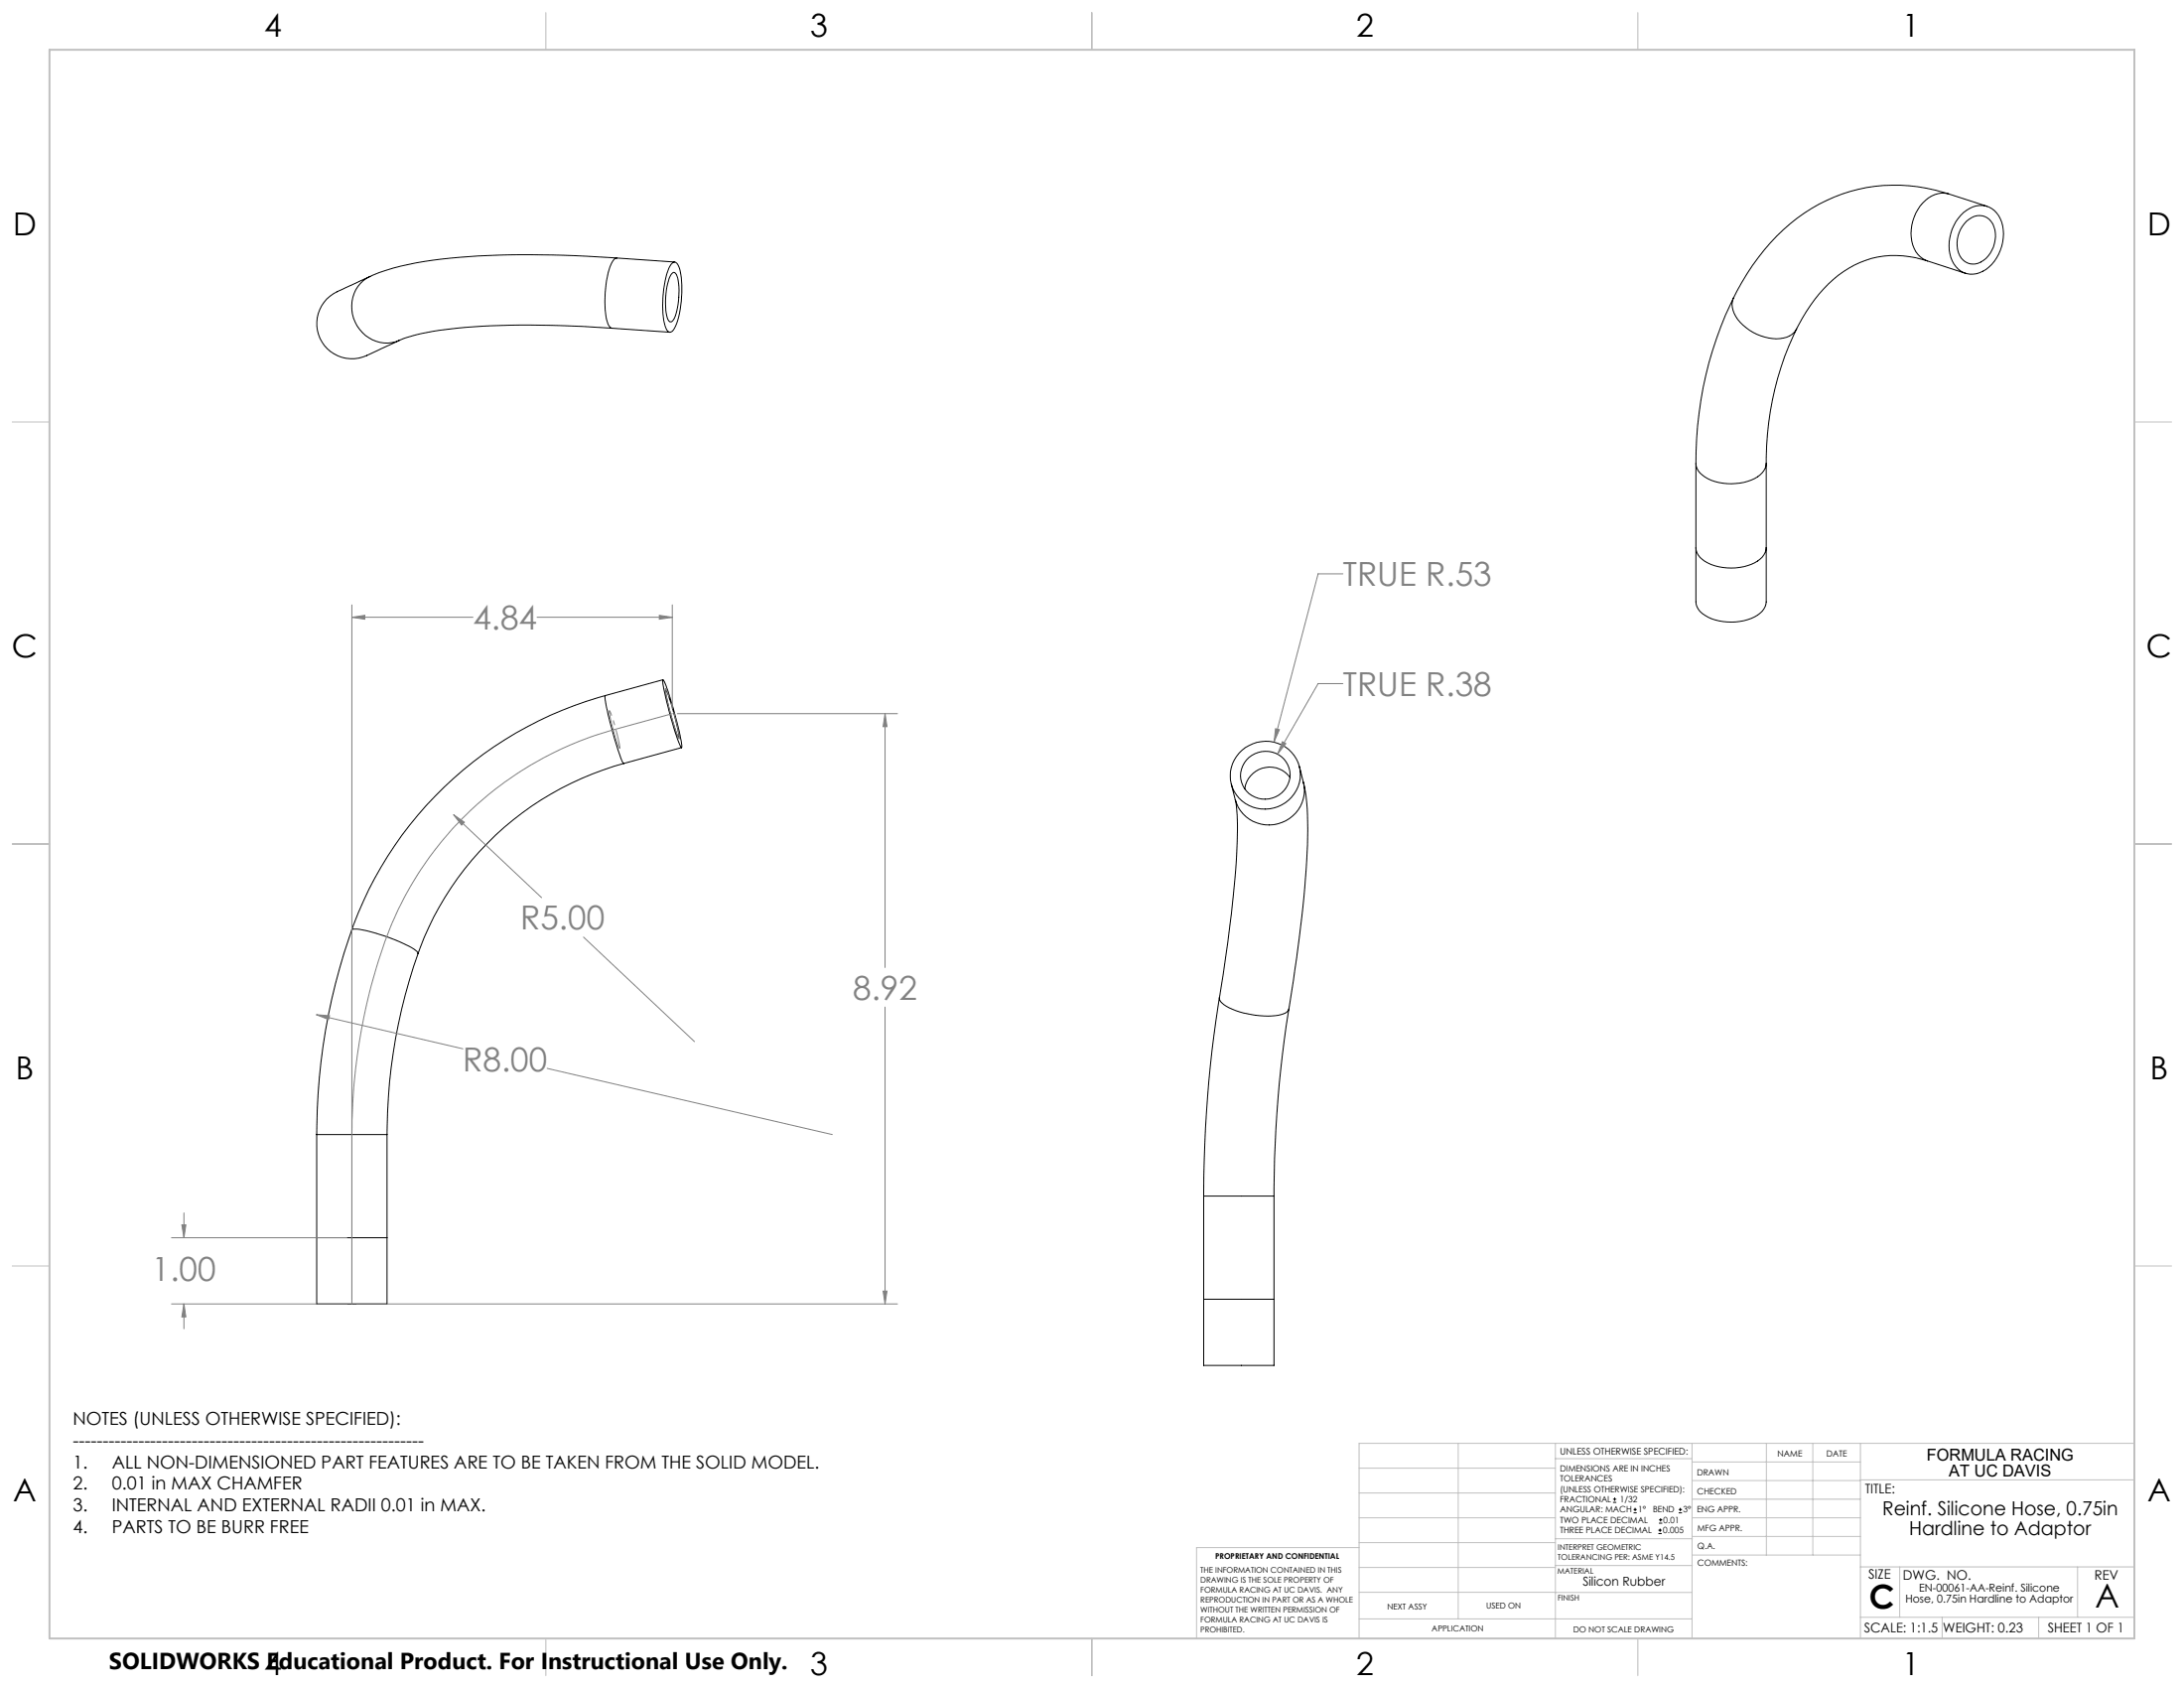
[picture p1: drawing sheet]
<svg xmlns="http://www.w3.org/2000/svg" width="559mm" height="432mm" viewBox="0 0 559 432" stroke-linecap="round" stroke-linejoin="round" font-family="sans-serif">
<g fill="none" stroke="#000" stroke-width=".25">
<path d="M498.7 49.6a42.1 42.1 0 0 0-45.7 12.5 60.5 60.5 0 0 0-9.4 14M498.7 49.6a6.9 6.9 0 0 0-7.4 3.1 11 11 0 0 0-1.1 11.7 5.8 5.8 0 0 0 2.9 2.3M498.7 49.6l9.7 3.2M501.7 55.1a6.2 6.2 0 0 1 7.9-1.8 8.2 8.2 0 0 1 2.8 8.6 9.4 9.4 0 0 1-7.6 8.2 5.8 5.8 0 0 1-5.9-5.2 11.6 11.6 0 0 1 2.8-9.8zM503.2 56.6a4.1 4.1 0 0 1 4.4-1.3 4.1 4.1 0 0 1 2.8 3.5 7.8 7.8 0 0 1-4.3 8.5 4 4 0 0 1-5.2-3.4 8.1 8.1 0 0 1 2.3-7.3zM94.7 70.7a9 9 0 0 0-1.2 15.1 8.3 8.3 0 0 0 8.7 1.2M157.8 66a235.5 235.5 0 0 0-49.3 .9 56.7 56.7 0 0 0-19.4 6.4l-1.4 .6a9.1 9.1 0 0 0-6.5 7.6 9.1 9.1 0 0 0 4.3 9 9.6 9.6 0 0 0 9.8-.2l6.9-3.3M157.8 66a2.96 2.96 0 0 0-1.7 2.3 27.2 27.2 0 0 0-.5 14.6l.5 .8 .5 .3M157.8 66l14.8 1M171.7 67.6a.9 .9 0 0 1 .8-.6 .9 .9 0 0 1 .9 .6 16.5 16.5 0 0 1 1 8.4 16.6 16.6 0 0 1-2.4 8.7 1.01 1.01 0 0 1-1 .2 1.01 1.01 0 0 1-.6-.9 25.6 25.6 0 0 1 .2-13.9zM171.9 70l.3-.3a.67 .67 0 0 1 .9 .5 17.7 17.7 0 0 1-.8 11.6 .72 .72 0 0 1-.7 .5 .72 .72 0 0 1-.7-.5 17.5 17.5 0 0 1 .8-11.6zM443.6 76.1a94.5 94.5 0 0 0-9.7 42.4"/>
<path d="M443.6 76.1a6.2 6.2 0 0 0 2.3 7 12.2 12.2 0 0 0 11.3 3.2 4.3 4.3 0 0 0 2.5-2.2M493.1 66.7a23.9 23.9 0 0 0-26.4 7.1l-3.5 4.3-3.5 6M493.1 66.7l9.8 3.2M156.6 84a210.5 210.5 0 0 0-45.9 .8 38.7 38.7 0 0 0-8.5 2.2M156.6 84l14.8 1M459.7 84.1a76.9 76.9 0 0 0-7.8 34.4M433.9 118.5v35.5a4.6 4.6 0 0 0 3.1 3.9 13.5 13.5 0 0 0 13.4-1.1 4.1 4.1 0 0 0 1.5-2.8v-35.5M433.9 118.6a4.6 4.6 0 0 0 3.1 3.9 13.7 13.7 0 0 0 13.4-1 4.1 4.1 0 0 0 1.5-2.9M433.9 140.1a4.6 4.6 0 0 0 3.1 3.9 13.5 13.5 0 0 0 13.4-1 4.1 4.1 0 0 0 1.5-2.9M154.8 177.9a95.7 95.7 0 0 0-64.8 60M154.8 177.9a38.5 38.5 0 0 0 2.1 9.9l1.2 3.9a9.4 9.4 0 0 0 1.5 3.6M169.6 173.9a28.7 28.7 0 0 1 2.7 7.5l1.5 6 .6 3.2v.6a59.9 59.9 0 0 1-4.4-14.2l-.4-2z"/>
<path d="M169.6 173.9l-14.8 4M170.3 176.5a47.7 47.7 0 0 1 3.4 12.2 47.7 47.7 0 0 1-3.4-12.2zM159.6 195.3a77.4 77.4 0 0 0-52.6 48.6M174.4 191.2l-14.8 4.1M317.8 191.9a8.8 8.8 0 0 1 10.4-1.2 8.8 8.8 0 0 1 4.3 9.5 9 9 0 0 1-9.2 6.8 9 9 0 0 1-8.5-7.5 8.7 8.7 0 0 1 3-7.6zM319.6 193.7a6.2 6.2 0 0 1 7.8-.5 6.2 6.2 0 0 1 2.1 7.5 6.3 6.3 0 0 1-7.8 3.4 6.3 6.3 0 0 1-4-7.4 6.4 6.4 0 0 1 1.9-3zM330.1 198.9a6.4 6.4 0 0 0-6.8-2.5 6.4 6.4 0 0 0-4.8 5.4M332.5 196.1l1 4M315 200.6l1.1 4M316.1 204.6l.1 .5a93.1 93.1 0 0 1-.4 21.7l-1.7 14.5-2.1 13.9M333.5 200.1a71 71 0 0 1 .8 20.2l-1.2 14.2-1.3 10.6-2 13M333.5 200.1a9 9 0 0 1-6.6 10.7 9 9 0 0 1-10.8-6.2"/>
<path d="M90 237.9a155.8 155.8 0 0 0-9 52.3M90 237.9l.2-.2a23.1 23.1 0 0 1 9.1 2l1 .4a18 18 0 0 1 6.6 3.5l.1 .3M107 243.9a138.1 138.1 0 0 0-8 46.3M312 255.2a320.5 320.5 0 0 0-4 50.8M312 255.2a2.64 2.64 0 0 0 1.8 2.2 21.4 21.4 0 0 0 14.6 1.9 1.88 1.88 0 0 0 1.4-1.2M329.8 258.1a300.7 300.7 0 0 0-3.8 47.9M81 290.2v43.4h18v-43.4M81 290.2h18M81 316.6h18M308 306v43.3h18v-43.3M308 306h18M308 332.4h18"/>
<path d="M412.7 384.3h.9M412.7 383.5h.9M413.1 383.1v.8M418 387h.8M418 386.2h.8M418.4 385.7v.9M424.3 392.3h.9M424.3 391.4h.9M424.5 389.6h.8M424.5 388.8h.8M424.7 391v.9M424.9 388.4v.8"/>
<path d="M429.5 387h.9M429.5 386.2h.9M429.9 385.7v.9"/>
</g>
<g fill="none" stroke="#808080" stroke-width=".25">
<path d="M90 157.9l3.3-.5v1zM90 154.7v178.9M90 157.9h31M137.4 157.9h34.6M168.7 157.4l3.3 .5-3.3 .5zM172 154.7v26.6M343.6 146.8h-6.3l-11.3 42.9M343.6 174.9h-6.3l-10.4 17.9M172 182.6l-14.8 4a87.1 87.1 0 0 0-61.3 62.2 149.9 149.9 0 0 0-5.9 41.4M173.3 182.6h56.3M226.4 182.6v64.9M226.4 182.6l.5 3.3h-.9z"/>
<path d="M326.4 186.4l.9 .3-1.3 3zM328.1 189.7l.9 .5-2.1 2.6zM116.1 208.4l22.5 21.2M116.1 208.4l2.7 1.9-.7 .8zM149.3 239.7l28.4 26.8M81 259.6l37.4 8.7M81 259.6l3.3 .2-.2 1zM226.4 257.6v76M140 273.3l72.9 16.9M43.9 316.6h44.9M46.5 313.3h1.1l-.5 3.3zM47.1 310.3v6.3"/>
<path d="M43.9 333.6h44.9M47.1 333.6l.5 3.3h-1.1zM47.1 333.6v6.3M91.3 333.6h138.3M226 330.3h.9l-.5 3.3z"/>
</g>
<path d="M157.4 188.3l1.1 3.1-.1-1.3-.8-3.6-1-3.3-.7-1.4 .3 2.1 1.2 4.4" fill="none" stroke="#808080" stroke-width=".25" stroke-dasharray="15.2 1.3 1.3 1.3" stroke-dashoffset="7.1" stroke-linecap="butt"/>
<path d="M172.2 184.9l1 3 .6 1.1-.3-2.1-1.1-4.6-1.3-4.4-.8-1.8 .3 2.7 1.6 6.1" fill="none" stroke="#808080" stroke-width=".25" stroke-dasharray="15.2 1.3 1.3 1.3" stroke-dashoffset="3.7" stroke-linecap="butt"/>
<g fill="none" stroke="#c0c0c0" stroke-width=".25">
<path d="M139.7 3.2v9.5M279.4 3.2v9.5M419.1 3.2v9.5M3.1 107.9h9.6M546.1 107.9h9.5M3.1 215.9h9.6M546.1 215.9h9.5M3.1 323.8h9.6M546.1 323.8h9.5M347.7 375.6h50.3M373.1 369.2v44.9M398 369.2v49.9"/>
<path d="M398 373.1h34.9M432.9 369.2v49.9M432.9 378.7h43.1M432.9 374h43.1M451.9 369.2v28.6M463.8 369.2v28.6M476 369.2v49.9M476 378.6h70.1M546.1 369.2h-198.4v49.9M347.7 394.6h50.3M347.7 388.3h50.3M347.7 381.9h50.3"/>
<path d="M347.7 395.9h-41.6v23.2M398 393.6h35M432.9 383.5h43.1M432.9 388.3h43.1M432.9 393h43.1M433 397.8h43M139.7 419.1v9.6M279.4 419.1v9.6M347.7 414.1h85.2M347.7 401h50.3M347.7 407.3h50.3M398 407.4h34.9"/>
<path d="M398 400.5h35M419.1 419.1v9.6M476 413.7h70.1M476 400.8h70.1M486.1 400.8v12.9M496.9 413.7v5.4M521.6 413.7v5.4M531.6 400.8v12.9"/>
</g>
<path d="M12.7 12.7h533.4v406.4h-533.4z" fill="none" stroke="#c0c0c0" stroke-width=".5"/>
<path d="M226.4 182.6l.5 3.3h-.9zM226 330.3h.9l-.5 3.3zM90 157.9l3.3-.5v1zM168.7 157.4l3.3 .5-3.3 .5zM116.1 208.4l2 2.7 .7-.8zM81 259.6l3.1 1.2 .2-1zM46.5 313.3h1.1l-.5 3.3zM47.1 333.6l.5 3.3h-1.1zM328.1 189.7l-1.2 3.1 2.1-2.6zM326.4 186.4l-.4 3.3 1.3-3z" fill="#808080"/>
<g font-size="8.5" fill="#808080">
<text x="343.6" y="150">TRUE R.53</text>
<text x="121" y="161.1">4.84</text>
<text x="343.6" y="178.1">TRUE R.38</text>
<text x="133.2" y="237.9">R5.00</text>
<text x="218.3" y="255.7">8.92</text>
<text x="118.4" y="274">R8.00</text>
<text x="38.9" y="327.7">1.00</text>
</g>
<g font-size="8.5">
<text x="478.3" y="411.4">C</text>
<text x="536.1" y="411.3">A</text>
</g>
<g font-size="8.1">
<text x="67.6" y="9.3">4</text>
<text x="207.3" y="9.3">3</text>
<text x="347" y="9.3">2</text>
<text x="486.7" y="9.3">1</text>
<text x="3.3" y="60.1">D</text>
<text x="549.4" y="60.1">D</text>
<text x="3" y="168">C</text>
<text x="549.1" y="168">C</text>
<text x="4" y="276">B</text>
<text x="550.1" y="276">B</text>
<text x="3.3" y="383.9">A</text>
<text x="549.4" y="383.9">A</text>
<text x="67.6" y="428.4">4</text>
<text x="207.3" y="428.4">3</text>
<text x="347" y="428.4">2</text>
<text x="486.7" y="428.4">1</text>
</g>
<text font-size="5.9" x="27.9" y="427">SOLIDWORKS Educational Product. For Instructional Use Only.</text>
<g font-size="4.9">
<text x="481.6" y="387.7">Reinf. Silicone Hose, 0.75in</text>
<text x="488.5" y="392.6">Hardline to Adaptor</text>
</g>
<g font-size="4.6">
<text x="18.6" y="364.4">NOTES (UNLESS OTHERWISE SPECIFIED):</text>
<text x="18.6" y="370">-----------------------------------------------------------</text>
<text x="18.6" y="375.5">1.</text>
<text x="28.7" y="375.5">ALL NON-DIMENSIONED PART FEATURES ARE TO BE TAKEN FROM THE SOLID MODEL.</text>
<text x="18.6" y="381.1">2.</text>
<text x="28.7" y="381.1">0.01 in MAX CHAMFER</text>
<text x="18.6" y="386.7">3.</text>
<text x="28.7" y="386.7">INTERNAL AND EXTERNAL RADII 0.01 in MAX.</text>
<text x="18.6" y="392.3">4.</text>
<text x="28.7" y="392.3">PARTS TO BE BURR FREE</text>
</g>
<g font-size="4.2">
<text x="493" y="373.5">FORMULA RACING</text>
<text x="498.7" y="377.8">AT UC DAVIS</text>
</g>
<g font-size="3.4">
<text x="477.2" y="381.9">TITLE:</text>
<text x="478.1" y="404">SIZE</text>
<text x="486.9" y="404">DWG. NO.</text>
<text x="535.9" y="404.1">REV</text>
<text x="477" y="417.7">SCALE: 1:1.5</text>
<text x="497.1" y="417.7">WEIGHT: 0.23</text>
<text x="523.9" y="417.6">SHEET 1 OF 1</text>
</g>
<text font-size="3.2" x="405" y="405.7">Silicon Rubber</text>
<g font-size="2.8">
<text x="491" y="407.2">EN-00061-AA-Reinf. Silicone</text>
<text x="487.5" y="410">Hose, 0.75in Hardline to Adaptor</text>
</g>
<text font-size="2.4" x="399.2" y="372.1">UNLESS OTHERWISE SPECIFIED:</text>
<g font-size="2.2">
<text x="399.2" y="376.4">DIMENSIONS ARE IN INCHES</text>
<text x="434.2" y="377.3">DRAWN</text>
<text x="454.8" y="372.5">NAME</text>
<text x="467.3" y="372.6">DATE</text>
<text x="399.2" y="379">TOLERANCES</text>
<text x="399.2" y="381.7">(UNLESS OTHERWISE SPECIFIED):</text>
<text x="434.3" y="382.2">CHECKED</text>
<text x="399.2" y="389.6">TWO PLACE DECIMAL</text>
<text x="399.2" y="384.3">FRACTIONAL</text>
<text x="399.2" y="387">ANGULAR: MACH</text>
<text x="414.5" y="384.3">1/32</text>
<text x="419.1" y="387">1°</text>
<text x="422.9" y="387">BEND</text>
<text x="425.6" y="389.6">0.01</text>
<text x="430.6" y="387">3°</text>
<text x="434.2" y="386.9">ENG APPR.</text>
<text x="399.2" y="392.3">THREE PLACE DECIMAL</text>
<text x="425.5" y="392.3">0.005</text>
<text x="434.3" y="391.6">MFG APPR.</text>
<text x="434.3" y="396.3">Q.A.</text>
<text x="434.3" y="400.5">COMMENTS:</text>
</g>
<g font-size="2.1">
<text x="354.9" y="411.6">NEXT ASSY</text>
<text x="380.3" y="411.6">USED ON</text>
<text x="366.3" y="417.4">APPLICATION</text>
<text x="402.5" y="417.5">DO NOT SCALE DRAWING</text>
</g>
<g font-size="2">
<text x="310.9" y="398.8">PROPRIETARY AND CONFIDENTIAL</text>
<text x="398.6" y="396.5">INTERPRET GEOMETRIC</text>
<text x="398.6" y="399">TOLERANCING PER: ASME Y14.5</text>
<text x="307.2" y="402.4">THE INFORMATION CONTAINED IN THIS</text>
<text x="307.2" y="404.9">DRAWING IS THE SOLE PROPERTY OF</text>
<text x="307.2" y="407.5">FORMULA RACING AT UC DAVIS. ANY</text>
<text x="398.5" y="402.6">MATERIAL</text>
<text x="307.2" y="410">REPRODUCTION IN PART OR AS A WHOLE</text>
<text x="307.2" y="412.5">WITHOUT THE WRITTEN PERMISSION OF</text>
<text x="398.5" y="409.4">FINISH</text>
<text x="307.2" y="415">FORMULA RACING AT UC DAVIS IS</text>
<text x="307.2" y="417.6">PROHIBITED.</text>
</g>
</svg>
